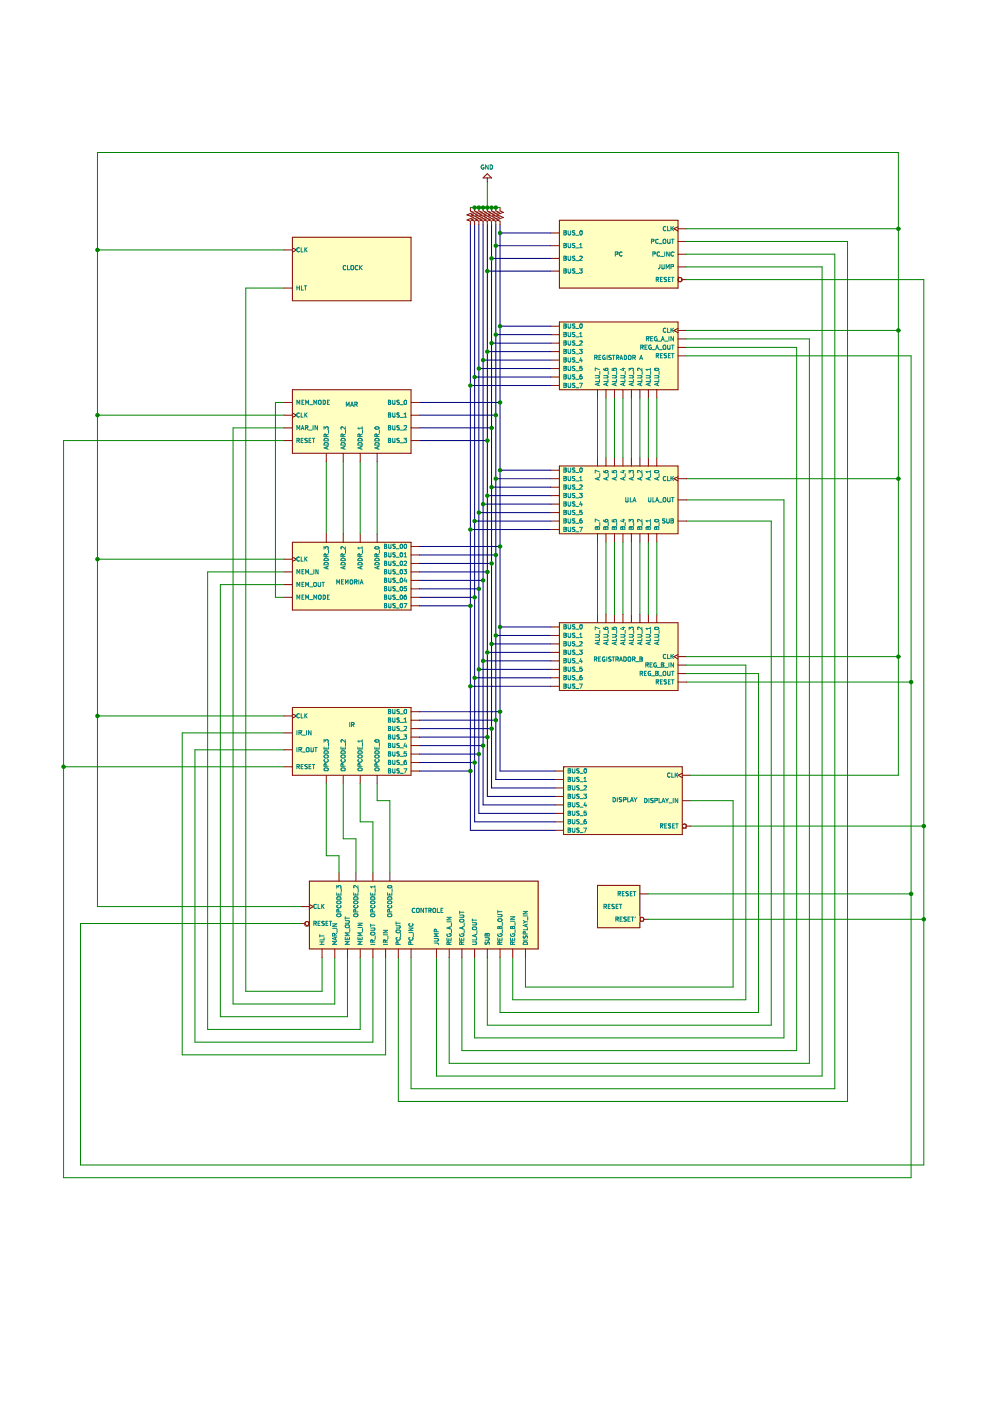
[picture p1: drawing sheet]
EESchema Schematic File Version 4
EELAYER 29 0
EELAYER END
$Descr A3 11693 16535 portrait
encoding utf-8
Sheet 1 1
Title ""
Date ""
Rev ""
Comp ""
Comment1 ""
Comment2 ""
Comment3 ""
Comment4 ""
$EndDescr
$Comp
L blocks:ClockBlock U?
U 1 1
P 4150 3200
F 0 "U?" H 4004 3765 50  0001 C CNN
F 1 "CLOCK" H 4161 3240 50  0000 C CNN
F 2 "" H 4150 3250 50  0001 C CNN
F 3 "" H 4150 3250 50  0001 C CNN
	1    4150 3200
	1    0    0    -1  
$EndComp
$Comp
L blocks:PcBlock U?
U 1 1
P 7300 2950
F 0 "U?" H 7300 3465 50  0001 C CNN
F 1 "PC" H 7300 2901 50  0000 C CNN
F 2 "" H 7300 3000 50  0001 C CNN
F 3 "" H 7300 3000 50  0001 C CNN
	1    7300 2950
	1    0    0    -1  
$EndComp
$Comp
L blocks:RegABlock U?
U 1 1
P 7300 4200
F 0 "U?" H 7375 3287 50  0001 C CNN
F 1 "REGISTRADOR A" H 7296 4180 50  0000 C CNN
F 2 "" H 7300 4250 50  0001 C CNN
F 3 "" H 7300 4250 50  0001 C CNN
	1    7300 4200
	1    0    0    -1  
$EndComp
Wire Bus Line
	6550 9500 5700 9500
Wire Bus Line
	6550 9400 5750 9400
Wire Bus Line
	6550 9300 5800 9300
Wire Bus Line
	6550 9200 5850 9200
Wire Bus Line
	6550 9100 5900 9100
Wire Wire Line
	3850 5450 3850 6300
Wire Wire Line
	4050 5450 4050 6300
Wire Wire Line
	4250 5450 4250 6300
Wire Wire Line
	4450 5450 4450 6300
$Comp
L blocks:MemoryBlock U?
U 1 1
P 4150 6800
F 0 "U?" H 4125 7375 50  0001 C CNN
F 1 "MEMORIA" H 4125 6732 50  0000 C CNN
F 2 "" H 4150 6850 50  0001 C CNN
F 3 "" H 4150 6850 50  0001 C CNN
	1    4150 6800
	1    0    0    -1  
$EndComp
Wire Bus Line
	6500 2750 5900 2750
Wire Bus Line
	6500 2900 5850 2900
Wire Bus Line
	6500 3050 5800 3050
Wire Bus Line
	6500 3200 5750 3200
Wire Bus Line
	6500 3850 5900 3850
Connection ~ 5900 3850
Wire Bus Line
	5900 3850 5900 4750
Wire Bus Line
	6500 3950 5850 3950
Connection ~ 5850 3950
Wire Bus Line
	5850 3950 5850 4900
Wire Bus Line
	6500 4050 5800 4050
Connection ~ 5800 4050
Wire Bus Line
	5800 4050 5800 5050
Wire Bus Line
	6500 4150 5750 4150
Connection ~ 5750 4150
Wire Bus Line
	5750 4150 5750 5200
Wire Bus Line
	6500 4250 5700 4250
Wire Bus Line
	6500 4350 5650 4350
Wire Bus Line
	6500 4450 5600 4450
Wire Bus Line
	6500 4550 5550 4550
Wire Bus Line
	5700 4250 5700 5950
Wire Bus Line
	5650 4350 5650 6050
Wire Bus Line
	5600 4450 5600 6150
Wire Bus Line
	5550 4550 5550 6250
Wire Bus Line
	6500 5550 5900 5550
Connection ~ 5900 5550
Wire Bus Line
	5900 5550 5900 6450
Wire Bus Line
	6500 5650 5850 5650
Connection ~ 5850 5650
Wire Bus Line
	5850 5650 5850 6550
Wire Bus Line
	6500 5750 5800 5750
Connection ~ 5800 5750
Wire Bus Line
	5800 5750 5800 6650
Wire Bus Line
	6500 5850 5750 5850
Connection ~ 5750 5850
Wire Bus Line
	5750 5850 5750 6750
Wire Bus Line
	6500 5950 5700 5950
Connection ~ 5700 5950
Wire Bus Line
	5700 5950 5700 6850
Wire Bus Line
	6500 6050 5650 6050
Connection ~ 5650 6050
Wire Bus Line
	5650 6050 5650 6950
Wire Bus Line
	6500 6150 5600 6150
Connection ~ 5600 6150
Wire Bus Line
	5600 6150 5600 7050
Wire Bus Line
	6500 6250 5550 6250
Connection ~ 5550 6250
Wire Bus Line
	5550 6250 5550 7150
Wire Bus Line
	6500 7400 5900 7400
Connection ~ 5900 7400
Wire Bus Line
	5900 7400 5900 8400
Wire Bus Line
	6500 7500 5850 7500
Connection ~ 5850 7500
Wire Bus Line
	5850 7500 5850 8500
Wire Bus Line
	6500 7600 5800 7600
Connection ~ 5800 7600
Wire Bus Line
	5800 7600 5800 8600
Wire Bus Line
	6500 7700 5750 7700
Connection ~ 5750 7700
Wire Bus Line
	5750 7700 5750 8700
Wire Bus Line
	6500 7800 5700 7800
Connection ~ 5700 7800
Wire Bus Line
	5700 7800 5700 8800
Wire Bus Line
	6500 7900 5650 7900
Connection ~ 5650 7900
Wire Bus Line
	5650 7900 5650 8900
Wire Bus Line
	6500 8000 5600 8000
Connection ~ 5600 8000
Wire Bus Line
	5600 8000 5600 9000
Wire Bus Line
	6500 8100 5550 8100
Connection ~ 5550 8100
Wire Bus Line
	5550 8100 5550 9100
$Comp
L blocks:IrBlock U?
U 1 1
P 4150 8750
F 0 "U?" H 4150 7687 50  0001 C CNN
F 1 "IR" H 4150 8947 50  0000 C CNN
F 2 "" H 4150 8800 50  0001 C CNN
F 3 "" H 4150 8800 50  0001 C CNN
	1    4150 8750
	1    0    0    -1  
$EndComp
Wire Bus Line
	4950 8400 5900 8400
Wire Bus Line
	4950 8500 5850 8500
Wire Bus Line
	4950 8600 5800 8600
Wire Bus Line
	4950 8700 5750 8700
Wire Bus Line
	4950 8800 5700 8800
Wire Bus Line
	4950 8900 5650 8900
Wire Bus Line
	4950 9000 5600 9000
Wire Bus Line
	4950 9100 5550 9100
Wire Bus Line
	4950 6450 5900 6450
Wire Bus Line
	4950 6550 5850 6550
Wire Bus Line
	4950 6650 5800 6650
Wire Bus Line
	4950 6750 5750 6750
Wire Bus Line
	4950 6850 5700 6850
Wire Bus Line
	4950 6950 5650 6950
Wire Bus Line
	4950 7050 5600 7050
Wire Bus Line
	4950 7150 5550 7150
Wire Bus Line
	4950 4750 5900 4750
Wire Bus Line
	4950 4900 5850 4900
Wire Bus Line
	4950 5050 5800 5050
Wire Bus Line
	4950 5200 5750 5200
$Comp
L blocks:DisplayBlock U?
U 1 1
P 7350 9450
F 0 "U?" H 7450 10025 50  0001 C CNN
F 1 "DISPLAY" H 7371 9461 50  0000 C CNN
F 2 "" H 7350 9500 50  0001 C CNN
F 3 "" H 7350 9500 50  0001 C CNN
	1    7350 9450
	1    0    0    -1  
$EndComp
Connection ~ 5550 4550
Wire Bus Line
	5550 2650 5550 4550
Connection ~ 5600 4450
Wire Bus Line
	5600 2650 5600 4450
Connection ~ 5650 4350
Wire Bus Line
	5650 2650 5650 4350
Connection ~ 5700 4250
Wire Bus Line
	5700 2650 5700 4250
Wire Bus Line
	5750 2650 5750 3200
Wire Bus Line
	5800 2650 5800 3050
Wire Bus Line
	5850 2650 5850 2900
Wire Bus Line
	5900 2650 5900 2750
Wire Wire Line
	3350 3400 2900 3400
Wire Wire Line
	3800 11700 3800 11300
Wire Wire Line
	2750 11850 3950 11850
Wire Wire Line
	3950 11850 3950 11300
Wire Wire Line
	2600 12000 4100 12000
Wire Wire Line
	4100 12000 4100 11300
Wire Wire Line
	4250 11300 4250 12150
Wire Wire Line
	2750 5050 3350 5050
Wire Wire Line
	3350 8850 2300 8850
Wire Wire Line
	2300 12300 4400 12300
Wire Wire Line
	4400 12300 4400 11300
Wire Wire Line
	4550 11300 4550 12450
Wire Wire Line
	2150 8650 3350 8650
Wire Wire Line
	8650 9450 8150 9450
Wire Wire Line
	6200 11300 6200 11650
Wire Wire Line
	8650 11650 8650 9450
Wire Wire Line
	6050 11300 6050 11800
Wire Wire Line
	5900 11950 5900 11300
Wire Wire Line
	8100 6150 9100 6150
Wire Wire Line
	9100 6150 9100 12100
Wire Wire Line
	5750 12100 5750 11300
Wire Wire Line
	5600 11300 5600 12250
Wire Wire Line
	9250 12250 9250 5900
Wire Wire Line
	9250 5900 8100 5900
Wire Wire Line
	5450 12400 5450 11300
Wire Wire Line
	5300 11300 5300 12550
Wire Wire Line
	5150 11300 5150 12700
Wire Wire Line
	9700 3150 8100 3150
Wire Wire Line
	4850 11300 4850 12850
Wire Wire Line
	9850 3000 8100 3000
Wire Wire Line
	4700 13000 4700 11300
Wire Wire Line
	8100 2850 10000 2850
Wire Wire Line
	3350 2950 1150 2950
Wire Wire Line
	1150 4900 3350 4900
Wire Wire Line
	1150 6600 3350 6600
Wire Wire Line
	1150 6600 1150 8450
Wire Wire Line
	1150 8450 3350 8450
Connection ~ 1150 6600
Wire Wire Line
	1150 10700 3550 10700
Wire Wire Line
	1150 1800 10600 1800
Wire Wire Line
	10600 1800 10600 2700
Wire Wire Line
	10600 2700 8100 2700
Wire Wire Line
	10600 3900 8100 3900
Wire Wire Line
	10600 3900 10600 5650
Wire Wire Line
	10600 5650 8100 5650
Connection ~ 10600 3900
Connection ~ 10600 5650
Wire Wire Line
	10600 9150 8150 9150
$Comp
L blocks:ResetBlock U?
U 1 1
P 7300 10700
F 0 "U?" H 8018 10746 50  0001 L CNN
F 1 "RESET" H 7112 10700 50  0000 L CNN
F 2 "" H 7300 10750 50  0001 C CNN
F 3 "" H 7300 10750 50  0001 C CNN
	1    7300 10700
	1    0    0    -1  
$EndComp
Wire Wire Line
	7650 10550 10750 10550
Wire Wire Line
	10750 8050 8100 8050
Connection ~ 10750 8050
Wire Wire Line
	10900 10850 10900 9750
Wire Wire Line
	10900 9750 8150 9750
Wire Wire Line
	7650 10850 10900 10850
Wire Wire Line
	10900 3300 8100 3300
Connection ~ 10900 9750
Wire Wire Line
	10900 13750 950  13750
Wire Wire Line
	950  10900 3550 10900
Wire Wire Line
	10900 10850 10900 13750
Connection ~ 10900 10850
Wire Wire Line
	10750 13900 750  13900
$Comp
L Device:R_Small_US R4K
U 1 1
P 5550 2550
F 0 "R4K" H 5618 2550 50  0001 L CNN
F 1 "R_Small_US" H 5618 2505 50  0001 L CNN
F 2 "" H 5550 2550 50  0001 C CNN
F 3 "~" H 5550 2550 50  0001 C CNN
	1    5550 2550
	1    0    0    -1  
$EndComp
$Comp
L Device:R_Small_US R4K?
U 1 1
P 5600 2550
F 0 "R4K?" H 5668 2550 50  0001 L CNN
F 1 "R_Small_US" H 5668 2505 50  0001 L CNN
F 2 "" H 5600 2550 50  0001 C CNN
F 3 "~" H 5600 2550 50  0001 C CNN
	1    5600 2550
	1    0    0    -1  
$EndComp
$Comp
L Device:R_Small_US R4K?
U 1 1
P 5650 2550
F 0 "R4K?" H 5718 2550 50  0001 L CNN
F 1 "R_Small_US" H 5718 2505 50  0001 L CNN
F 2 "" H 5650 2550 50  0001 C CNN
F 3 "~" H 5650 2550 50  0001 C CNN
	1    5650 2550
	1    0    0    -1  
$EndComp
$Comp
L Device:R_Small_US R4K?
U 1 1
P 5700 2550
F 0 "R4K?" H 5768 2550 50  0001 L CNN
F 1 "R_Small_US" H 5768 2505 50  0001 L CNN
F 2 "" H 5700 2550 50  0001 C CNN
F 3 "~" H 5700 2550 50  0001 C CNN
	1    5700 2550
	1    0    0    -1  
$EndComp
$Comp
L Device:R_Small_US R4K?
U 1 1
P 5750 2550
F 0 "R4K?" H 5818 2550 50  0001 L CNN
F 1 "R_Small_US" H 5818 2505 50  0001 L CNN
F 2 "" H 5750 2550 50  0001 C CNN
F 3 "~" H 5750 2550 50  0001 C CNN
	1    5750 2550
	1    0    0    -1  
$EndComp
$Comp
L Device:R_Small_US R4K?
U 1 1
P 5800 2550
F 0 "R4K?" H 5868 2550 50  0001 L CNN
F 1 "R_Small_US" H 5868 2505 50  0001 L CNN
F 2 "" H 5800 2550 50  0001 C CNN
F 3 "~" H 5800 2550 50  0001 C CNN
	1    5800 2550
	1    0    0    -1  
$EndComp
$Comp
L Device:R_Small_US R4K?
U 1 1
P 5850 2550
F 0 "R4K?" H 5918 2550 50  0001 L CNN
F 1 "R_Small_US" H 5918 2505 50  0001 L CNN
F 2 "" H 5850 2550 50  0001 C CNN
F 3 "~" H 5850 2550 50  0001 C CNN
	1    5850 2550
	1    0    0    -1  
$EndComp
$Comp
L Device:R_Small_US R4K?
U 1 1
P 5900 2550
F 0 "R4K?" H 5968 2550 50  0001 L CNN
F 1 "R_Small_US" H 5968 2505 50  0001 L CNN
F 2 "" H 5900 2550 50  0001 C CNN
F 3 "~" H 5900 2550 50  0001 C CNN
	1    5900 2550
	1    0    0    -1  
$EndComp
Wire Wire Line
	5900 2450 5850 2450
Connection ~ 5600 2450
Wire Wire Line
	5600 2450 5550 2450
Connection ~ 5650 2450
Wire Wire Line
	5650 2450 5600 2450
Connection ~ 5700 2450
Wire Wire Line
	5700 2450 5650 2450
Connection ~ 5750 2450
Wire Wire Line
	5750 2450 5700 2450
Connection ~ 5800 2450
Wire Wire Line
	5800 2450 5750 2450
Connection ~ 5850 2450
Wire Wire Line
	5850 2450 5800 2450
Wire Wire Line
	5750 2450 5750 2150
$Comp
L power:GND #PWR?
U 1 1
P 5750 2150
F 0 "#PWR?" H 5750 1900 50  0001 C CNN
F 1 "GND" H 5755 1977 50  0000 C CNN
F 2 "" H 5750 2150 50  0001 C CNN
F 3 "" H 5750 2150 50  0001 C CNN
	1    5750 2150
	-1   0    0    1   
$EndComp
$Comp
L blocks:MarBlock U?
U 1 1
P 4150 4950
F 0 "U?" H 4150 5465 50  0001 C CNN
F 1 "MAR" H 4150 5128 50  0000 C CNN
F 2 "" H 4150 5000 50  0001 C CNN
F 3 "" H 4150 5000 50  0001 C CNN
	1    4150 4950
	1    0    0    -1  
$EndComp
$Comp
L blocks:AluBlock U?
U 1 1
P 7300 5900
F 0 "U?" H 6132 5946 50  0001 R CNN
F 1 "ULA" H 7510 5900 50  0000 R CNN
F 2 "" H 7300 5950 50  0001 C CNN
F 3 "" H 7300 5950 50  0001 C CNN
	1    7300 5900
	1    0    0    -1  
$EndComp
$Comp
L blocks:RegBBlock U?
U 1 1
P 7300 7750
F 0 "U?" H 7375 8756 50  0001 C CNN
F 1 "REGISTRADOR_B" H 7296 7720 50  0000 C CNN
F 2 "" H 7300 7800 50  0001 C CNN
F 3 "" H 7300 7800 50  0001 C CNN
	1    7300 7750
	1    0    0    -1  
$EndComp
Wire Wire Line
	7050 6400 7050 7250
Wire Wire Line
	7150 6400 7150 7250
Wire Wire Line
	7250 7250 7250 6400
Wire Wire Line
	7350 6400 7350 7250
Wire Wire Line
	7450 7250 7450 6400
Wire Wire Line
	7550 6400 7550 7250
Wire Wire Line
	7650 7250 7650 6400
Wire Wire Line
	7750 6400 7750 7250
Wire Wire Line
	7050 4700 7050 5400
Wire Wire Line
	7150 4700 7150 5400
Wire Wire Line
	7250 4700 7250 5400
Wire Wire Line
	7350 4700 7350 5400
Wire Wire Line
	7450 4700 7450 5400
Wire Wire Line
	7550 4700 7550 5400
Wire Wire Line
	7650 4700 7650 5400
Wire Wire Line
	7750 4700 7750 5400
Wire Wire Line
	9550 4000 8100 4000
Wire Wire Line
	9550 4000 9550 12550
Wire Wire Line
	9400 4100 8100 4100
Wire Wire Line
	9400 4100 9400 12400
Wire Wire Line
	10750 4200 8100 4200
Wire Wire Line
	10750 4200 10750 8050
Wire Wire Line
	8100 7750 10600 7750
Connection ~ 10600 7750
Wire Wire Line
	10600 7750 10600 9150
Wire Wire Line
	10600 5650 10600 7750
Wire Wire Line
	8800 11800 8800 7850
Wire Wire Line
	8800 7850 8100 7850
Wire Wire Line
	8100 7950 8950 7950
Wire Wire Line
	8950 7950 8950 11950
Connection ~ 5750 5200
Connection ~ 5800 5050
Connection ~ 5850 4900
Connection ~ 5900 4750
Wire Bus Line
	5900 4750 5900 5550
Wire Bus Line
	5850 4900 5850 5650
Wire Bus Line
	5800 5050 5800 5750
Wire Bus Line
	5750 5200 5750 5850
Connection ~ 10600 2700
Wire Wire Line
	10600 2700 10600 3900
Wire Wire Line
	9700 3150 9700 12700
Wire Wire Line
	9850 3000 9850 12850
Wire Wire Line
	10000 2850 10000 13000
Wire Wire Line
	10900 3300 10900 9750
Connection ~ 5750 3200
Connection ~ 5800 3050
Connection ~ 5850 2900
Connection ~ 5900 2750
Wire Bus Line
	5900 2750 5900 3850
Wire Bus Line
	5850 2900 5850 3950
Wire Bus Line
	5800 3050 5800 4050
Wire Bus Line
	5750 3200 5750 4150
Connection ~ 1150 2950
Wire Wire Line
	1150 2950 1150 1800
Wire Bus Line
	5650 9600 6550 9600
Wire Bus Line
	5600 9700 6550 9700
Wire Bus Line
	5550 9800 6550 9800
Connection ~ 5550 9100
Connection ~ 5600 9000
Connection ~ 5650 8900
Connection ~ 5700 8800
Connection ~ 5750 8700
Connection ~ 5800 8600
Connection ~ 5850 8500
Connection ~ 5900 8400
Wire Bus Line
	5700 8800 5700 9500
Wire Bus Line
	5750 8700 5750 9400
Wire Bus Line
	5800 8600 5800 9300
Wire Bus Line
	5850 8500 5850 9200
Wire Bus Line
	5900 8400 5900 9100
Wire Bus Line
	5600 9000 5600 9700
Wire Bus Line
	5650 8900 5650 9600
Wire Bus Line
	5550 9100 5550 9800
Connection ~ 750  9050
Connection ~ 1150 8450
Wire Wire Line
	1150 8450 1150 10700
Wire Wire Line
	750  9050 750  13900
Wire Wire Line
	2150 8650 2150 12450
Wire Wire Line
	2300 8850 2300 12300
$Comp
L blocks:ControlBlock U?
U 1 1
P 5000 10800
F 0 "U?" H 3231 10821 50  0001 R CNN
F 1 "CONTROLE" H 5239 10854 50  0000 R CNN
F 2 "" H 5000 10900 50  0001 C CNN
F 3 "" H 5000 10900 50  0001 C CNN
	1    5000 10800
	1    0    0    -1  
$EndComp
Connection ~ 10750 10550
Wire Wire Line
	10750 10550 10750 8050
Wire Wire Line
	10750 10550 10750 13900
Wire Wire Line
	3850 9250 3850 10100
Wire Wire Line
	3850 10100 4000 10100
Wire Wire Line
	4050 9250 4050 9900
Wire Wire Line
	4050 9900 4200 9900
Wire Wire Line
	4200 9900 4200 10300
Wire Wire Line
	4250 9250 4250 9700
Wire Wire Line
	4250 9700 4400 9700
Wire Wire Line
	4400 9700 4400 10300
Wire Wire Line
	4450 9250 4450 9450
Wire Wire Line
	4600 9450 4600 10300
Wire Wire Line
	950  10900 950  13750
Wire Wire Line
	4250 12150 2450 12150
Wire Wire Line
	4550 12450 2150 12450
Wire Wire Line
	4850 12850 9850 12850
Wire Wire Line
	4700 13000 10000 13000
Wire Wire Line
	6200 11650 8650 11650
Wire Wire Line
	6050 11800 8800 11800
Wire Wire Line
	5900 11950 8950 11950
Wire Wire Line
	5750 12100 9100 12100
Wire Wire Line
	5600 12250 9250 12250
Wire Wire Line
	5450 12400 9400 12400
Wire Wire Line
	5300 12550 9550 12550
Wire Wire Line
	5150 12700 9700 12700
Wire Wire Line
	4450 9450 4600 9450
Wire Wire Line
	4000 10100 4000 10300
Wire Wire Line
	750  9050 3350 9050
Wire Wire Line
	2450 6750 3350 6750
Wire Wire Line
	2450 6750 2450 12150
Wire Wire Line
	2600 6900 3350 6900
Wire Wire Line
	2600 6900 2600 12000
Wire Wire Line
	3350 7050 3250 7050
Wire Wire Line
	750  5200 3350 5200
Wire Wire Line
	750  5200 750  9050
Wire Wire Line
	2750 5050 2750 11850
Connection ~ 1150 4900
Wire Wire Line
	1150 4900 1150 6600
Wire Wire Line
	1150 2950 1150 4900
Wire Wire Line
	3250 4750 3350 4750
Wire Wire Line
	3250 4750 3250 7050
Wire Wire Line
	2900 11700 3800 11700
Wire Wire Line
	2900 11700 2900 3400
Connection ~ 5550 7150
Connection ~ 5600 7050
Connection ~ 5650 6950
Connection ~ 5700 6850
Connection ~ 5750 6750
Connection ~ 5800 6650
Connection ~ 5850 6550
Connection ~ 5900 6450
Wire Bus Line
	5900 6450 5900 7400
Wire Bus Line
	5850 6550 5850 7500
Wire Bus Line
	5800 6650 5800 7600
Wire Bus Line
	5750 6750 5750 7700
Wire Bus Line
	5700 6850 5700 7800
Wire Bus Line
	5650 6950 5650 7900
Wire Bus Line
	5600 7050 5600 8000
Wire Bus Line
	5550 7150 5550 8100
$EndSCHEMATC
